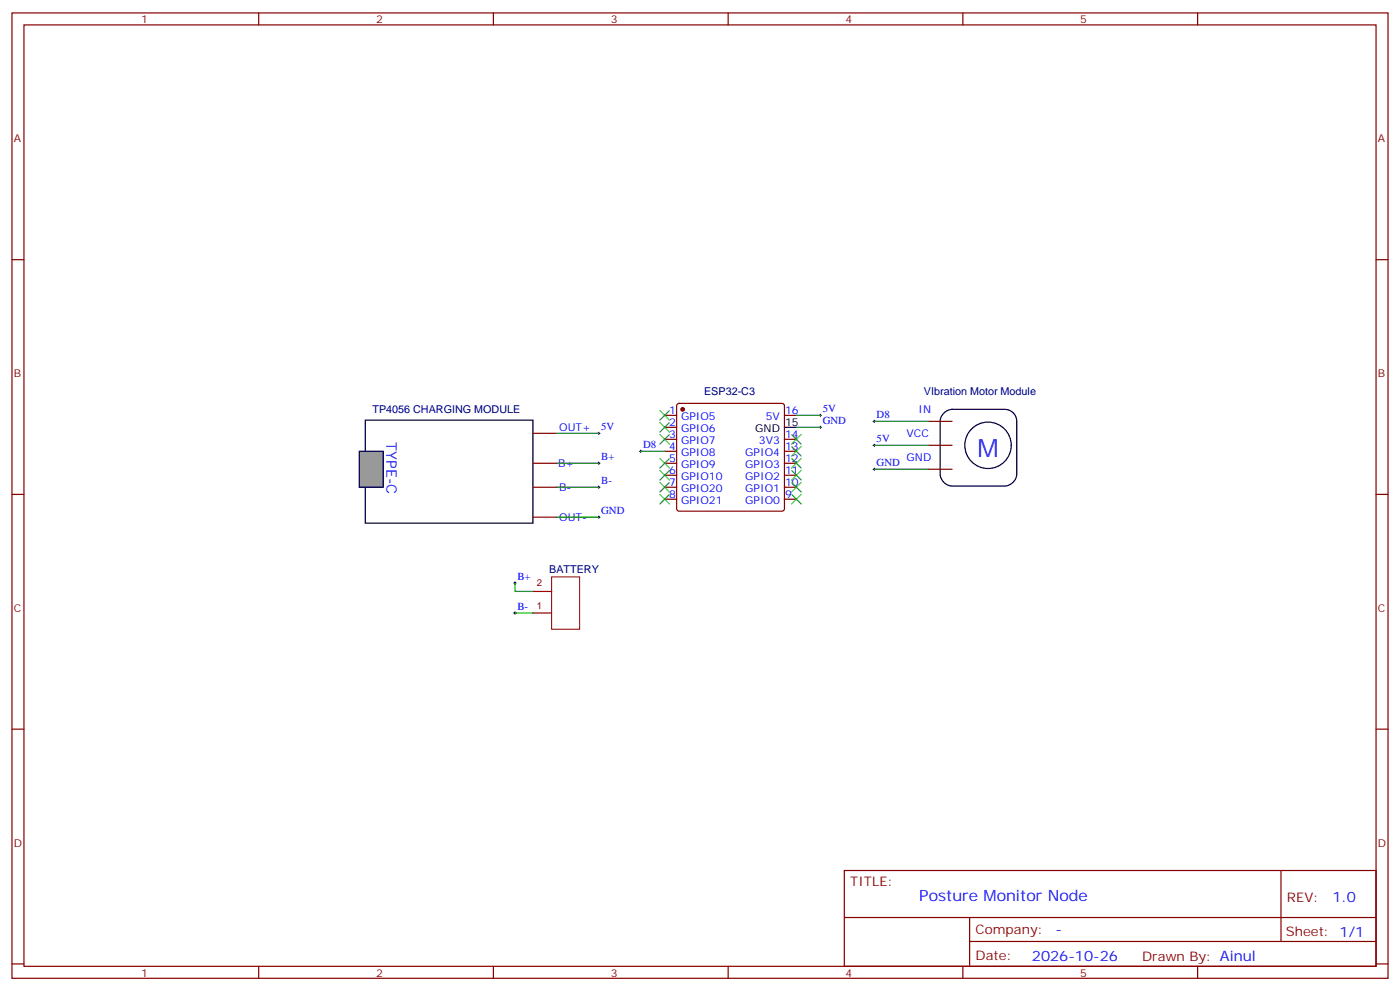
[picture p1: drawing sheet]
<svg xmlns="http://www.w3.org/2000/svg" width="412mm" height="292mm" viewBox="0 0 412 292" stroke-linecap="round" stroke-linejoin="round" font-family="sans-serif">
<g fill="none" stroke="#870000" stroke-width=".35">
<path d="M3.5 3.8h405.4v284.3h-405.4zM7.1 7.3h398.2v277.3h-398.2zM76.2 3.8v3.5M145.3 3.8v3.5M214.5 3.8v3.5M283.6 3.8v3.5M352.8 3.8v3.5M3.5 76.5h3.6M405.3 76.5h3.6M199.6 119l.4-.2h30.4l.5 .2 .2 .5v30.4l-.3 .5-.4 .2h-30.4l-.5-.3-.2-.4v-30.4zM195.8 122.3h3.5M195.8 129.4h3.5"/>
<path d="M195.8 132.9h3.5M195.8 136.5h3.5M195.8 140h3.5M195.8 125.9h3.5M231.1 122.3h3.5M231.1 129.4h3.5M231.1 132.9h3.5M231.1 136.5h3.5M231.1 140h3.5M3.5 145.6h3.6M195.8 143.5h3.5M195.8 147h3.5"/>
<path d="M231.1 143.5h3.5M231.1 147h3.5M405.3 145.6h3.6M3.5 214.8h3.6M405.3 214.8h3.6M248.7 256.4h156.6v28.2h-156.6zM377.3 256.4v20.9M248.7 270.2h156.5M285.6 277.3h119.6M285.6 270.2v14.2M3.5 283.9h3.6M76.2 284.6v3.5"/>
<path d="M145.3 284.6v3.5M214.5 284.6v3.5M283.6 284.6v3.5M352.8 284.6v3.5M405.3 283.9h3.6"/>
</g>
<path d="M107.6 123.8h49.4v30.3h-49.4zM231.1 125.9h3.5" fill="none" stroke="#000" stroke-width=".35"/>
<circle cx="201.1" cy="120.6" r=".53" fill="#870000" stroke="#870000" stroke-width=".35"/>
<path d="M105.8 132.9h7.1v10.6h-7.1z" fill="#999" stroke="#000" stroke-width=".35"/>
<path d="M157 127.6h7M157 136.5h7M273.4 124.1h7.1M273.4 131.2h7.1M273.4 138.2h7.1M157 152.3h7M157 143.5h7" fill="none" stroke="#870000" stroke-width=".35"/>
<path d="M162.5 169.9h8.2v15.4h-8.2z" fill="none" stroke="#870000" stroke-width=".29"/>
<path d="M157 174.2h5.5M157 180.6h5.5" fill="none" stroke="#a10000" stroke-width=".35"/>
<g fill="none" stroke="#000" stroke-width=".35">
<path d="M278.1 121.6a3.6 3.6 0 0 1 2.4-1h15.5a3.5 3.5 0 0 1 3.5 3.5v15.5a3.8 3.8 0 0 1-3.5 3.6h-15.5a3.8 3.8 0 0 1-3.6-3.6v-15.5a3.5 3.5 0 0 1 1.2-2.5z"/>
<circle cx="291" cy="131.2" r="6.8"/>
</g>
<g fill="none" stroke="#000" stroke-width=".29">
<path d="M176 127.6h.7M176 136.5h.7M176.4 127.3v.7M176.4 136.1v.7M188.4 132.9h.7M188.7 132.6v.7M241.3 122.3h.7M241.3 125.9h.7M241.7 122v.7M241.7 125.5v.7M257.2 124.1h.7M257.2 131.2h.7"/>
<path d="M257.2 138.2h.7M257.5 123.8v.7M257.5 130.8v.7M257.5 137.9v.7M176 143.5h.7M176 152.3h.7M176.4 143.2v.7M176.4 152v.7M151.3 171.7h.7M151.7 171.4v.7M151.3 180.6h.7M151.7 180.2v.7"/>
</g>
<path d="M164 127.6h12.4M164 136.5h12.4M188.7 132.9h7.1M234.6 122.3h7.1M234.6 125.9h7.1M257.5 124.1h15.9M257.5 131.2h15.9M257.5 138.2h15.9M164 143.5h12.4M164 152.3h12.4M151.7 171.7v2.5h5.3M151.7 180.6h5.3" fill="none" stroke="#008700" stroke-width=".35"/>
<g fill="none" stroke="#3c3" stroke-width=".35">
<path d="M194.4 120.9l2.8 2.9M194.4 124.5l2.8 2.8M194.4 128l2.8 2.8M194.4 135l2.8 2.9M194.4 138.6l2.8 2.8M197.2 120.9l-2.8 2.9M197.2 124.5l-2.8 2.8M197.2 128l-2.8 2.8M197.2 135l-2.8 2.9M197.2 138.6l-2.8 2.8M233.2 128l2.8 2.8M233.2 131.5l2.8 2.8"/>
<path d="M233.2 135l2.8 2.9M233.2 138.6l2.8 2.8M236 128l-2.8 2.8M236 131.5l-2.8 2.8M236 135l-2.8 2.9M236 138.6l-2.8 2.8M194.4 142.1l2.8 2.8M194.4 145.6l2.8 2.8M197.2 142.1l-2.8 2.8M197.2 145.6l-2.8 2.8M233.2 142.1l2.8 2.8M233.2 145.6l2.8 2.8"/>
<path d="M236 142.1l-2.8 2.8M236 145.6l-2.8 2.8"/>
</g>
<text font-size="7.4" fill="#00f" x="287.9" y="134.7">M</text>
<text font-size="4.6" fill="#00f" x="270.8" y="265.4">Posture Monitor Node</text>
<g font-size="4.2" fill="#00f">
<text x="113.8" y="130.2" transform="rotate(90 113.8 130.2)">TYPE-C</text>
<text x="392.5" y="265.7">1.0</text>
<text x="310.9" y="275.2">-</text>
<text x="304" y="283">2026-10-26</text>
</g>
<g font-size="3.9" fill="#800">
<text x="250.5" y="261">TITLE:</text>
<text x="379.1" y="265.7">REV:</text>
<text x="287.4" y="275.2">Company:</text>
<text x="378.7" y="275.8">Sheet: 1/1</text>
<text x="287.4" y="282.9">Date:</text>
<text x="336.4" y="282.9">Drawn By: Ainul</text>
</g>
<g font-size="3.2" fill="#800">
<text x="41.6" y="6.8">1</text>
<text x="110.8" y="6.8">2</text>
<text x="179.9" y="6.8">3</text>
<text x="249.1" y="6.8">4</text>
<text x="318.2" y="6.8">5</text>
<text x="4.1" y="41.9">A</text>
<text x="405.9" y="41.9">A</text>
<text x="4.1" y="111.1">B</text>
<text x="405.9" y="111.1">B</text>
<text x="4.1" y="180.2">C</text>
<text x="405.9" y="180.2">C</text>
<text x="4.1" y="249.3">D</text>
<text x="405.9" y="249.3">D</text>
<text x="41.6" y="287.6">1</text>
<text x="110.8" y="287.6">2</text>
<text x="179.9" y="287.6">3</text>
<text x="249.1" y="287.6">4</text>
<text x="318.2" y="287.6">5</text>
</g>
<g font-size="3.2" fill="#000080">
<text x="207.4" y="116.5">ESP32-C3</text>
<text x="272.2" y="116.5">VIbration Motor Module</text>
<text x="109.7" y="121.8">TP4056 CHARGING MODULE</text>
<text x="161.8" y="168.9">BATTERY</text>
</g>
<g font-size="3.2" fill="#00f">
<text x="197.1" y="125.5">2</text>
<text x="197.1" y="122">1</text>
<text x="200.6" y="123.8">GPIO5</text>
<text x="225.6" y="123.8">5V</text>
<text x="231.2" y="122">16</text>
<text x="242.4" y="121.5">5V</text>
<text x="242.4" y="125">GND</text>
<text x="258.2" y="123.2">D8</text>
<text x="270.6" y="121.6">IN</text>
<text x="164.7" y="126.9">OUT+</text>
<text x="177.1" y="126.8">5V</text>
<text x="197.1" y="129">3</text>
<text x="200.6" y="130.8">GPIO7</text>
<text x="200.6" y="127.3">GPIO6</text>
<text x="223.6" y="130.8">3V3</text>
<text x="231.2" y="129">14</text>
<text x="258.2" y="130.3">5V</text>
<text x="267.1" y="128.7">VCC</text>
<text x="164.4" y="137.5">B+</text>
<text x="177.1" y="135.6">B+</text>
<text x="189.4" y="132">D8</text>
<text x="197.1" y="136.1">5</text>
<text x="197.1" y="132.6">4</text>
<text x="200.6" y="137.9">GPIO9</text>
<text x="200.6" y="134.3">GPIO8</text>
<text x="219.5" y="134.3">GPIO4</text>
<text x="219.5" y="137.9">GPIO3</text>
<text x="231.2" y="132.6">13</text>
<text x="231.2" y="136.1">12</text>
<text x="258.2" y="137.3">GND</text>
<text x="267.1" y="135.7">GND</text>
<text x="177.1" y="142.6">B-</text>
<text x="197.1" y="143.2">7</text>
<text x="197.1" y="139.6">6</text>
<text x="200.6" y="141.4">GPIO10</text>
<text x="219.5" y="141.4">GPIO2</text>
<text x="231.2" y="139.6">11</text>
<text x="231.2" y="143.2">10</text>
<text x="164.7" y="144.6">B-</text>
<text x="197.1" y="146.7">8</text>
<text x="200.6" y="148.4">GPIO21</text>
<text x="200.6" y="144.9">GPIO20</text>
<text x="219.5" y="144.9">GPIO1</text>
<text x="219.5" y="148.4">GPIO0</text>
<text x="231.2" y="146.7">9</text>
<text x="164.7" y="153.4">OUT-</text>
<text x="177.1" y="151.4">GND</text>
<text x="152.4" y="170.9">B+</text>
<text x="152.4" y="179.7">B-</text>
</g>
<g font-size="3.2">
<text x="231.2" y="125.5">15</text>
<text x="222.5" y="127.3">GND</text>
</g>
<g font-size="2.8" fill="#a00000">
<text x="158.2" y="172.7">2</text>
<text x="158.2" y="179.3">1</text>
</g>
</svg>
